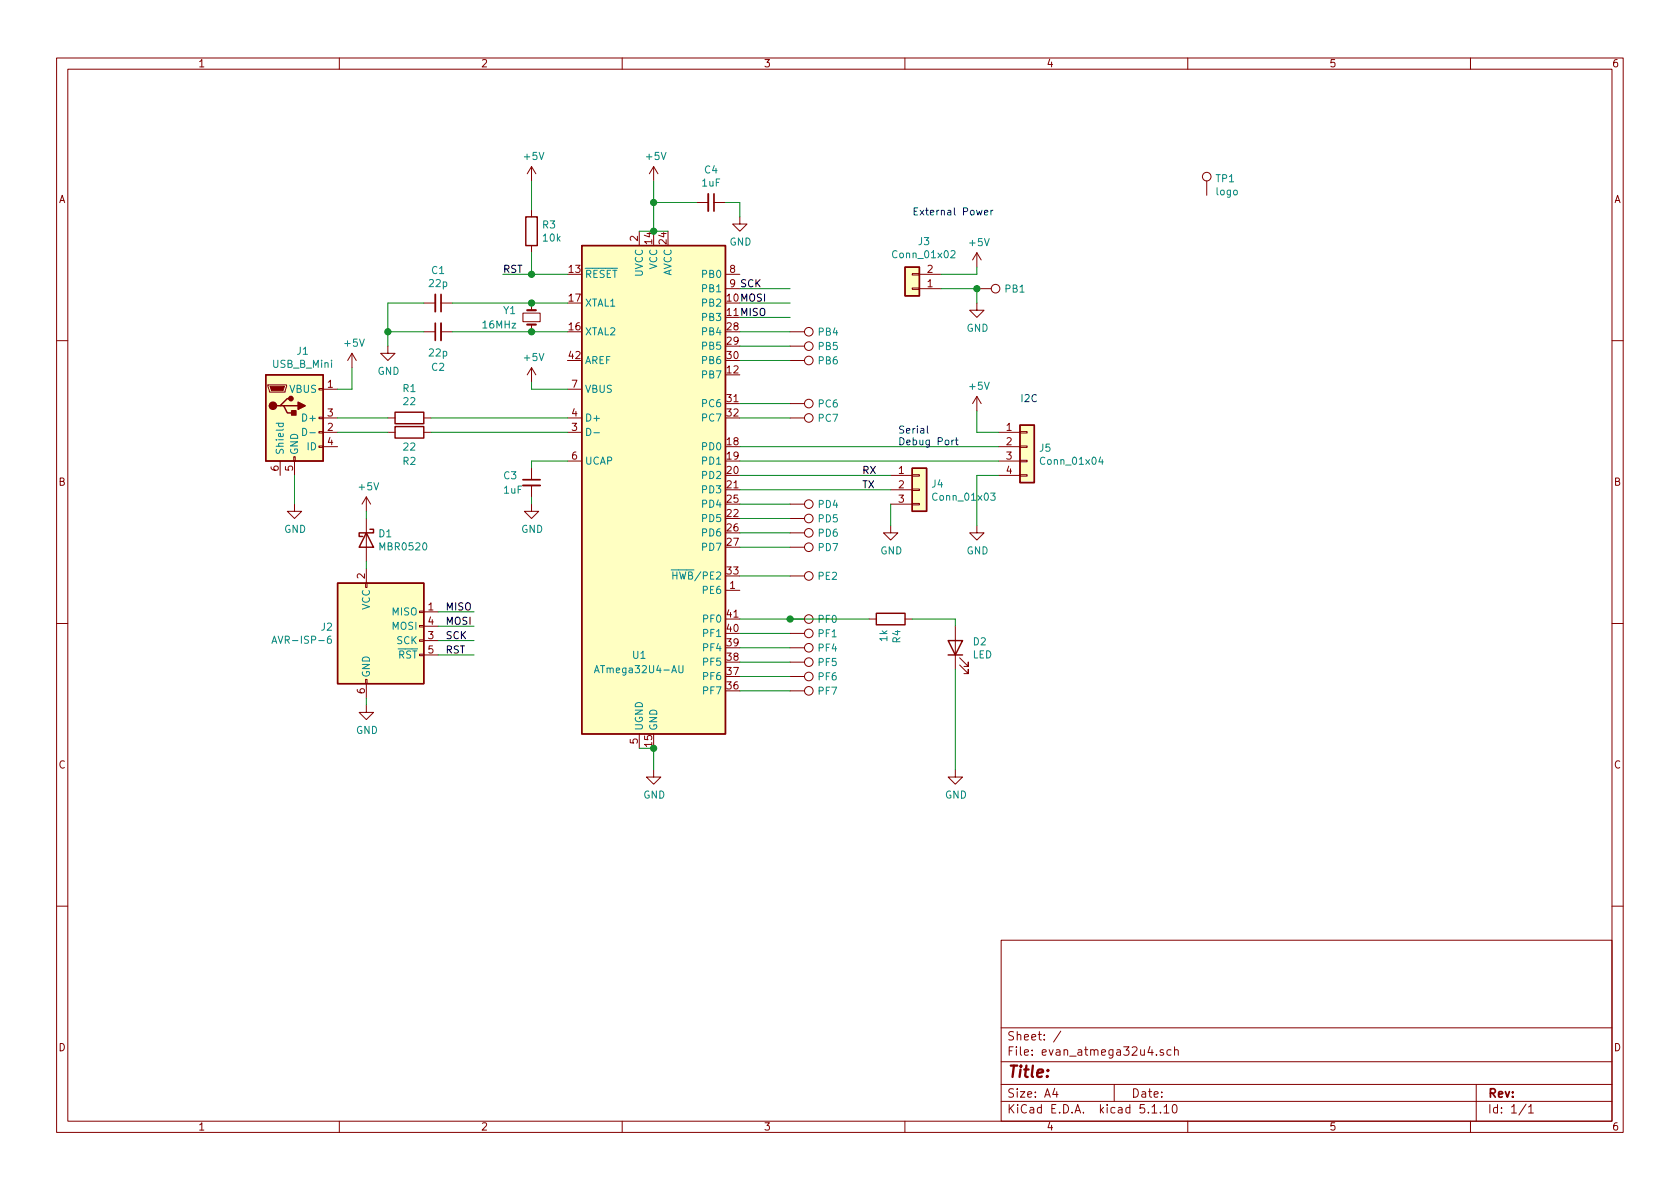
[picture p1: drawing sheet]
EESchema Schematic File Version 4
EELAYER 30 0
EELAYER END
$Descr A4 11693 8268
encoding utf-8
Sheet 1 1
Title ""
Date ""
Rev ""
Comp ""
Comment1 ""
Comment2 ""
Comment3 ""
Comment4 ""
$EndDescr
$Comp
L MCU_Microchip_ATmega:ATmega32U4-AU U1
U 1 1
P 4550 3400
F 0 "U1" H 4450 2250 50  0000 C CNN
F 1 "ATmega32U4-AU" H 4450 2150 50  0000 C CNN
F 2 "Package_QFP:TQFP-44_10x10mm_P0.8mm" H 4550 3400 50  0001 C CIN
F 3 "http://ww1.microchip.com/downloads/en/DeviceDoc/Atmel-7766-8-bit-AVR-ATmega16U4-32U4_Datasheet.pdf" H 4550 3400 50  0001 C CNN
	1    4550 3400
	1    0    0    -1  
$EndComp
$Comp
L Device:C_Small C2
U 1 1
P 3050 2300
F 0 "C2" V 2800 2300 50  0000 C CNN
F 1 "22p" V 2900 2300 50  0000 C CNN
F 2 "Capacitor_SMD:C_0805_2012Metric_Pad1.18x1.45mm_HandSolder" H 3050 2300 50  0001 C CNN
F 3 "~" H 3050 2300 50  0001 C CNN
	1    3050 2300
	0    -1   -1   0   
$EndComp
$Comp
L Device:Crystal_Small Y1
U 1 1
P 3700 2200
F 0 "Y1" V 3650 2000 50  0000 L CNN
F 1 "16MHz" V 3750 1850 50  0000 L CNN
F 2 "Crystal:Crystal_HC49-U_Vertical" H 3700 2200 50  0001 C CNN
F 3 "~" H 3700 2200 50  0001 C CNN
	1    3700 2200
	0    1    1    0   
$EndComp
$Comp
L Device:C_Small C1
U 1 1
P 3050 2100
F 0 "C1" V 2821 2100 50  0000 C CNN
F 1 "22p" V 2912 2100 50  0000 C CNN
F 2 "Capacitor_SMD:C_0805_2012Metric_Pad1.18x1.45mm_HandSolder" H 3050 2100 50  0001 C CNN
F 3 "~" H 3050 2100 50  0001 C CNN
	1    3050 2100
	0    1    1    0   
$EndComp
Wire Wire Line
	3150 2100 3700 2100
Wire Wire Line
	3700 2100 3950 2100
Connection ~ 3700 2100
Wire Wire Line
	3950 2300 3700 2300
Wire Wire Line
	3150 2300 3700 2300
Connection ~ 3700 2300
$Comp
L power:GND #PWR0101
U 1 1
P 2700 2400
F 0 "#PWR0101" H 2700 2150 50  0001 C CNN
F 1 "GND" H 2705 2227 50  0000 C CNN
F 2 "" H 2700 2400 50  0001 C CNN
F 3 "" H 2700 2400 50  0001 C CNN
	1    2700 2400
	1    0    0    -1  
$EndComp
Wire Wire Line
	2700 2400 2700 2300
Wire Wire Line
	2700 2300 2950 2300
Wire Wire Line
	2700 2300 2700 2100
Wire Wire Line
	2700 2100 2950 2100
Connection ~ 2700 2300
$Comp
L Device:R R3
U 1 1
P 3700 1600
F 0 "R3" H 3770 1646 50  0000 L CNN
F 1 "10k" H 3770 1555 50  0000 L CNN
F 2 "Resistor_SMD:R_0805_2012Metric_Pad1.20x1.40mm_HandSolder" V 3630 1600 50  0001 C CNN
F 3 "~" H 3700 1600 50  0001 C CNN
	1    3700 1600
	1    0    0    -1  
$EndComp
Wire Wire Line
	3700 1750 3700 1900
Wire Wire Line
	3700 1900 3950 1900
$Comp
L Connector:AVR-ISP-6 J2
U 1 1
P 2650 4450
F 0 "J2" H 2321 4546 50  0000 R CNN
F 1 "AVR-ISP-6" H 2321 4455 50  0000 R CNN
F 2 "Connector_IDC:IDC-Header_2x03_P2.54mm_Vertical" V 2400 4500 50  0001 C CNN
F 3 " ~" H 1375 3900 50  0001 C CNN
	1    2650 4450
	1    0    0    -1  
$EndComp
Wire Wire Line
	3050 4250 3300 4250
Wire Wire Line
	3050 4350 3300 4350
Wire Wire Line
	3050 4450 3300 4450
Wire Wire Line
	3050 4550 3300 4550
Text Label 3100 4450 0    50   ~ 0
SCK
Text Label 3100 4550 0    50   ~ 0
RST
Text Label 3100 4350 0    50   ~ 0
MOSI
Text Label 3100 4250 0    50   ~ 0
MISO
Text Label 3500 1900 0    50   ~ 0
RST
Wire Wire Line
	3700 1900 3500 1900
Connection ~ 3700 1900
$Comp
L Diode:MBR0520 D1
U 1 1
P 2550 3750
F 0 "D1" V 2504 3830 50  0000 L CNN
F 1 "MBR0520" V 2595 3830 50  0000 L CNN
F 2 "Diode_SMD:D_SOD-123" H 2550 3575 50  0001 C CNN
F 3 "http://www.mccsemi.com/up_pdf/MBR0520~MBR0580(SOD123).pdf" H 2550 3750 50  0001 C CNN
	1    2550 3750
	0    1    1    0   
$EndComp
Wire Wire Line
	2550 3950 2550 3900
$Comp
L power:+5V #PWR0102
U 1 1
P 2550 3550
F 0 "#PWR0102" H 2550 3400 50  0001 C CNN
F 1 "+5V" H 2565 3723 50  0000 C CNN
F 2 "" H 2550 3550 50  0001 C CNN
F 3 "" H 2550 3550 50  0001 C CNN
	1    2550 3550
	1    0    0    -1  
$EndComp
Wire Wire Line
	2550 3600 2550 3550
$Comp
L Device:R R1
U 1 1
P 2850 2900
F 0 "R1" V 2643 2900 50  0000 C CNN
F 1 "22" V 2734 2900 50  0000 C CNN
F 2 "Resistor_SMD:R_0805_2012Metric_Pad1.20x1.40mm_HandSolder" V 2780 2900 50  0001 C CNN
F 3 "~" H 2850 2900 50  0001 C CNN
	1    2850 2900
	0    1    1    0   
$EndComp
$Comp
L Device:R R2
U 1 1
P 2850 3000
F 0 "R2" V 3050 3000 50  0000 C CNN
F 1 "22" V 2950 3000 50  0000 C CNN
F 2 "Resistor_SMD:R_0805_2012Metric_Pad1.20x1.40mm_HandSolder" V 2780 3000 50  0001 C CNN
F 3 "~" H 2850 3000 50  0001 C CNN
	1    2850 3000
	0    1    1    0   
$EndComp
Wire Wire Line
	2350 2900 2700 2900
Wire Wire Line
	2350 3000 2700 3000
$Comp
L power:GND #PWR0103
U 1 1
P 2550 4900
F 0 "#PWR0103" H 2550 4650 50  0001 C CNN
F 1 "GND" H 2555 4727 50  0000 C CNN
F 2 "" H 2550 4900 50  0001 C CNN
F 3 "" H 2550 4900 50  0001 C CNN
	1    2550 4900
	1    0    0    -1  
$EndComp
$Comp
L power:GND #PWR0104
U 1 1
P 2050 3500
F 0 "#PWR0104" H 2050 3250 50  0001 C CNN
F 1 "GND" H 2055 3327 50  0000 C CNN
F 2 "" H 2050 3500 50  0001 C CNN
F 3 "" H 2050 3500 50  0001 C CNN
	1    2050 3500
	1    0    0    -1  
$EndComp
$Comp
L power:GND #PWR0105
U 1 1
P 4550 5350
F 0 "#PWR0105" H 4550 5100 50  0001 C CNN
F 1 "GND" H 4555 5177 50  0000 C CNN
F 2 "" H 4550 5350 50  0001 C CNN
F 3 "" H 4550 5350 50  0001 C CNN
	1    4550 5350
	1    0    0    -1  
$EndComp
$Comp
L power:+5V #PWR0106
U 1 1
P 4550 1250
F 0 "#PWR0106" H 4550 1100 50  0001 C CNN
F 1 "+5V" H 4565 1423 50  0000 C CNN
F 2 "" H 4550 1250 50  0001 C CNN
F 3 "" H 4550 1250 50  0001 C CNN
	1    4550 1250
	1    0    0    -1  
$EndComp
$Comp
L Device:C_Small C4
U 1 1
P 4950 1400
F 0 "C4" V 4721 1400 50  0000 C CNN
F 1 "1uF" V 4812 1400 50  0000 C CNN
F 2 "Capacitor_SMD:C_0805_2012Metric_Pad1.18x1.45mm_HandSolder" H 4950 1400 50  0001 C CNN
F 3 "~" H 4950 1400 50  0001 C CNN
	1    4950 1400
	0    1    1    0   
$EndComp
$Comp
L power:GND #PWR0107
U 1 1
P 5150 1500
F 0 "#PWR0107" H 5150 1250 50  0001 C CNN
F 1 "GND" H 5155 1327 50  0000 C CNN
F 2 "" H 5150 1500 50  0001 C CNN
F 3 "" H 5150 1500 50  0001 C CNN
	1    5150 1500
	1    0    0    -1  
$EndComp
Wire Wire Line
	5150 1500 5150 1400
Wire Wire Line
	5150 1400 5050 1400
Wire Wire Line
	2050 3500 2050 3300
Wire Wire Line
	2550 4900 2550 4850
$Comp
L power:+5V #PWR0108
U 1 1
P 2450 2550
F 0 "#PWR0108" H 2450 2400 50  0001 C CNN
F 1 "+5V" H 2465 2723 50  0000 C CNN
F 2 "" H 2450 2550 50  0001 C CNN
F 3 "" H 2450 2550 50  0001 C CNN
	1    2450 2550
	1    0    0    -1  
$EndComp
Wire Wire Line
	2350 2700 2450 2700
Wire Wire Line
	2450 2700 2450 2550
$Comp
L Device:C_Small C3
U 1 1
P 3700 3350
F 0 "C3" H 3500 3400 50  0000 L CNN
F 1 "1uF" H 3500 3300 50  0000 L CNN
F 2 "Capacitor_SMD:C_0805_2012Metric_Pad1.18x1.45mm_HandSolder" H 3700 3350 50  0001 C CNN
F 3 "~" H 3700 3350 50  0001 C CNN
	1    3700 3350
	1    0    0    -1  
$EndComp
Wire Wire Line
	3700 3250 3700 3200
Wire Wire Line
	3700 3200 3950 3200
$Comp
L power:GND #PWR0109
U 1 1
P 3700 3500
F 0 "#PWR0109" H 3700 3250 50  0001 C CNN
F 1 "GND" H 3705 3327 50  0000 C CNN
F 2 "" H 3700 3500 50  0001 C CNN
F 3 "" H 3700 3500 50  0001 C CNN
	1    3700 3500
	1    0    0    -1  
$EndComp
Wire Wire Line
	3700 3500 3700 3450
Text Label 5150 2000 0    50   ~ 0
SCK
Text Label 5150 2100 0    50   ~ 0
MOSI
Text Label 5150 2200 0    50   ~ 0
MISO
$Comp
L power:+5V #PWR0110
U 1 1
P 3700 1250
F 0 "#PWR0110" H 3700 1100 50  0001 C CNN
F 1 "+5V" H 3715 1423 50  0000 C CNN
F 2 "" H 3700 1250 50  0001 C CNN
F 3 "" H 3700 1250 50  0001 C CNN
	1    3700 1250
	1    0    0    -1  
$EndComp
Wire Wire Line
	3700 1450 3700 1250
Wire Wire Line
	4550 5350 4550 5200
Wire Wire Line
	4550 5200 4450 5200
Connection ~ 4550 5200
Wire Wire Line
	4550 1250 4550 1400
Wire Wire Line
	4450 1600 4550 1600
Connection ~ 4550 1600
Wire Wire Line
	4550 1600 4650 1600
Wire Wire Line
	4550 1400 4850 1400
Connection ~ 4550 1400
Wire Wire Line
	4550 1400 4550 1600
$Comp
L Connector:TestPoint PB4
U 1 1
P 5500 2300
F 0 "PB4" V 5500 2488 50  0000 L CNN
F 1 "TestPoint" V 5545 2488 50  0001 L CNN
F 2 "TestPoint:TestPoint_THTPad_D2.0mm_Drill1.0mm" H 5700 2300 50  0001 C CNN
F 3 "~" H 5700 2300 50  0001 C CNN
	1    5500 2300
	0    1    1    0   
$EndComp
$Comp
L Connector:TestPoint PB5
U 1 1
P 5500 2400
F 0 "PB5" V 5500 2588 50  0000 L CNN
F 1 "TestPoint" V 5545 2588 50  0001 L CNN
F 2 "TestPoint:TestPoint_THTPad_D2.0mm_Drill1.0mm" H 5700 2400 50  0001 C CNN
F 3 "~" H 5700 2400 50  0001 C CNN
	1    5500 2400
	0    1    1    0   
$EndComp
$Comp
L Connector:TestPoint PB6
U 1 1
P 5500 2500
F 0 "PB6" V 5500 2688 50  0000 L CNN
F 1 "TestPoint" V 5545 2688 50  0001 L CNN
F 2 "TestPoint:TestPoint_THTPad_D2.0mm_Drill1.0mm" H 5700 2500 50  0001 C CNN
F 3 "~" H 5700 2500 50  0001 C CNN
	1    5500 2500
	0    1    1    0   
$EndComp
$Comp
L Connector:TestPoint PC7
U 1 1
P 5500 2900
F 0 "PC7" V 5500 3088 50  0000 L CNN
F 1 "TestPoint" V 5545 3088 50  0001 L CNN
F 2 "TestPoint:TestPoint_THTPad_D2.0mm_Drill1.0mm" H 5700 2900 50  0001 C CNN
F 3 "~" H 5700 2900 50  0001 C CNN
	1    5500 2900
	0    1    1    0   
$EndComp
$Comp
L Connector:TestPoint PC6
U 1 1
P 5500 2800
F 0 "PC6" V 5500 2988 50  0000 L CNN
F 1 "TestPoint" V 5545 2988 50  0001 L CNN
F 2 "TestPoint:TestPoint_THTPad_D2.0mm_Drill1.0mm" H 5700 2800 50  0001 C CNN
F 3 "~" H 5700 2800 50  0001 C CNN
	1    5500 2800
	0    1    1    0   
$EndComp
$Comp
L Connector:TestPoint PD7
U 1 1
P 5500 3800
F 0 "PD7" V 5500 3988 50  0000 L CNN
F 1 "TestPoint" V 5545 3988 50  0001 L CNN
F 2 "TestPoint:TestPoint_THTPad_D2.0mm_Drill1.0mm" H 5700 3800 50  0001 C CNN
F 3 "~" H 5700 3800 50  0001 C CNN
	1    5500 3800
	0    1    1    0   
$EndComp
$Comp
L Connector:TestPoint PD4
U 1 1
P 5500 3500
F 0 "PD4" V 5500 3688 50  0000 L CNN
F 1 "TestPoint" V 5545 3688 50  0001 L CNN
F 2 "TestPoint:TestPoint_THTPad_D2.0mm_Drill1.0mm" H 5700 3500 50  0001 C CNN
F 3 "~" H 5700 3500 50  0001 C CNN
	1    5500 3500
	0    1    1    0   
$EndComp
$Comp
L Connector:TestPoint PD5
U 1 1
P 5500 3600
F 0 "PD5" V 5500 3788 50  0000 L CNN
F 1 "TestPoint" V 5545 3788 50  0001 L CNN
F 2 "TestPoint:TestPoint_THTPad_D2.0mm_Drill1.0mm" H 5700 3600 50  0001 C CNN
F 3 "~" H 5700 3600 50  0001 C CNN
	1    5500 3600
	0    1    1    0   
$EndComp
$Comp
L Connector:TestPoint PD6
U 1 1
P 5500 3700
F 0 "PD6" V 5500 3888 50  0000 L CNN
F 1 "TestPoint" V 5545 3888 50  0001 L CNN
F 2 "TestPoint:TestPoint_THTPad_D2.0mm_Drill1.0mm" H 5700 3700 50  0001 C CNN
F 3 "~" H 5700 3700 50  0001 C CNN
	1    5500 3700
	0    1    1    0   
$EndComp
$Comp
L Connector:TestPoint PE2
U 1 1
P 5500 4000
F 0 "PE2" V 5500 4188 50  0000 L CNN
F 1 "TestPoint" V 5545 4188 50  0001 L CNN
F 2 "TestPoint:TestPoint_THTPad_D2.0mm_Drill1.0mm" H 5700 4000 50  0001 C CNN
F 3 "~" H 5700 4000 50  0001 C CNN
	1    5500 4000
	0    1    1    0   
$EndComp
$Comp
L Connector:TestPoint PF5
U 1 1
P 5500 4600
F 0 "PF5" V 5500 4788 50  0000 L CNN
F 1 "TestPoint" V 5545 4788 50  0001 L CNN
F 2 "TestPoint:TestPoint_THTPad_D2.0mm_Drill1.0mm" H 5700 4600 50  0001 C CNN
F 3 "~" H 5700 4600 50  0001 C CNN
	1    5500 4600
	0    1    1    0   
$EndComp
$Comp
L Connector:TestPoint PF0
U 1 1
P 5500 4300
F 0 "PF0" V 5500 4488 50  0000 L CNN
F 1 "TestPoint" V 5545 4488 50  0001 L CNN
F 2 "TestPoint:TestPoint_THTPad_D2.0mm_Drill1.0mm" H 5700 4300 50  0001 C CNN
F 3 "~" H 5700 4300 50  0001 C CNN
	1    5500 4300
	0    1    1    0   
$EndComp
$Comp
L Connector:TestPoint PF1
U 1 1
P 5500 4400
F 0 "PF1" V 5500 4588 50  0000 L CNN
F 1 "TestPoint" V 5545 4588 50  0001 L CNN
F 2 "TestPoint:TestPoint_THTPad_D2.0mm_Drill1.0mm" H 5700 4400 50  0001 C CNN
F 3 "~" H 5700 4400 50  0001 C CNN
	1    5500 4400
	0    1    1    0   
$EndComp
$Comp
L Connector:TestPoint PF4
U 1 1
P 5500 4500
F 0 "PF4" V 5500 4688 50  0000 L CNN
F 1 "TestPoint" V 5545 4688 50  0001 L CNN
F 2 "TestPoint:TestPoint_THTPad_D2.0mm_Drill1.0mm" H 5700 4500 50  0001 C CNN
F 3 "~" H 5700 4500 50  0001 C CNN
	1    5500 4500
	0    1    1    0   
$EndComp
$Comp
L Connector:TestPoint PF6
U 1 1
P 5500 4700
F 0 "PF6" V 5500 4888 50  0000 L CNN
F 1 "TestPoint" V 5545 4888 50  0001 L CNN
F 2 "TestPoint:TestPoint_THTPad_D2.0mm_Drill1.0mm" H 5700 4700 50  0001 C CNN
F 3 "~" H 5700 4700 50  0001 C CNN
	1    5500 4700
	0    1    1    0   
$EndComp
$Comp
L Connector:TestPoint PF7
U 1 1
P 5500 4800
F 0 "PF7" V 5500 4988 50  0000 L CNN
F 1 "TestPoint" V 5545 4988 50  0001 L CNN
F 2 "TestPoint:TestPoint_THTPad_D2.0mm_Drill1.0mm" H 5700 4800 50  0001 C CNN
F 3 "~" H 5700 4800 50  0001 C CNN
	1    5500 4800
	0    1    1    0   
$EndComp
Wire Wire Line
	5150 2000 5500 2000
Wire Wire Line
	5150 2100 5500 2100
Wire Wire Line
	5150 2200 5500 2200
Wire Wire Line
	5500 2300 5150 2300
Wire Wire Line
	5500 2400 5150 2400
Wire Wire Line
	5500 2500 5150 2500
Wire Wire Line
	5500 2800 5150 2800
Wire Wire Line
	5500 2900 5150 2900
Wire Wire Line
	5500 3500 5150 3500
Wire Wire Line
	5500 3600 5150 3600
Wire Wire Line
	5500 3700 5150 3700
Wire Wire Line
	5500 3800 5150 3800
Wire Wire Line
	5500 4000 5150 4000
Wire Wire Line
	5500 4400 5150 4400
Wire Wire Line
	5500 4500 5150 4500
Wire Wire Line
	5500 4600 5150 4600
Wire Wire Line
	5500 4700 5150 4700
Wire Wire Line
	5500 4800 5150 4800
$Comp
L Connector_Generic:Conn_01x02 J3
U 1 1
P 6350 2000
F 0 "J3" H 6268 1675 50  0000 C CNN
F 1 "Conn_01x02" H 6268 1766 50  0000 C CNN
F 2 "Connector_Molex:Molex_KK-254_AE-6410-02A_1x02_P2.54mm_Vertical" H 6350 2000 50  0001 C CNN
F 3 "~" H 6350 2000 50  0001 C CNN
	1    6350 2000
	-1   0    0    1   
$EndComp
$Comp
L power:+5V #PWR0111
U 1 1
P 6800 1850
F 0 "#PWR0111" H 6800 1700 50  0001 C CNN
F 1 "+5V" H 6815 2023 50  0000 C CNN
F 2 "" H 6800 1850 50  0001 C CNN
F 3 "" H 6800 1850 50  0001 C CNN
	1    6800 1850
	1    0    0    -1  
$EndComp
$Comp
L power:GND #PWR0112
U 1 1
P 6800 2100
F 0 "#PWR0112" H 6800 1850 50  0001 C CNN
F 1 "GND" H 6805 1927 50  0000 C CNN
F 2 "" H 6800 2100 50  0001 C CNN
F 3 "" H 6800 2100 50  0001 C CNN
	1    6800 2100
	1    0    0    -1  
$EndComp
Wire Wire Line
	6800 2100 6800 2000
Wire Wire Line
	6800 2000 6550 2000
Wire Wire Line
	6550 1900 6800 1900
Wire Wire Line
	6800 1900 6800 1850
$Comp
L power:+5V #PWR0113
U 1 1
P 3700 2650
F 0 "#PWR0113" H 3700 2500 50  0001 C CNN
F 1 "+5V" H 3715 2823 50  0000 C CNN
F 2 "" H 3700 2650 50  0001 C CNN
F 3 "" H 3700 2650 50  0001 C CNN
	1    3700 2650
	1    0    0    -1  
$EndComp
Wire Wire Line
	3950 2700 3700 2700
Wire Wire Line
	3700 2700 3700 2650
$Comp
L Connector_Generic:Conn_01x03 J4
U 1 1
P 6400 3400
F 0 "J4" H 6480 3442 50  0000 L CNN
F 1 "Conn_01x03" H 6480 3351 50  0000 L CNN
F 2 "Connector_Molex:Molex_KK-254_AE-6410-03A_1x03_P2.54mm_Vertical" H 6400 3400 50  0001 C CNN
F 3 "~" H 6400 3400 50  0001 C CNN
	1    6400 3400
	1    0    0    -1  
$EndComp
$Comp
L power:GND #PWR0114
U 1 1
P 6200 3650
F 0 "#PWR0114" H 6200 3400 50  0001 C CNN
F 1 "GND" H 6205 3477 50  0000 C CNN
F 2 "" H 6200 3650 50  0001 C CNN
F 3 "" H 6200 3650 50  0001 C CNN
	1    6200 3650
	1    0    0    -1  
$EndComp
Wire Wire Line
	6200 3650 6200 3500
Wire Wire Line
	5150 3400 6200 3400
Wire Wire Line
	5150 3300 6200 3300
Text Label 6000 3300 0    50   ~ 0
RX
Text Label 6000 3400 0    50   ~ 0
TX
Text Notes 6250 3100 0    50   ~ 0
Serial\nDebug Port
$Comp
L Connector:USB_B_Mini J1
U 1 1
P 2050 2900
F 0 "J1" H 2107 3367 50  0000 C CNN
F 1 "USB_B_Mini" H 2107 3276 50  0000 C CNN
F 2 "Connector_USB:USB_Mini-B_Wuerth_65100516121_Horizontal" H 2200 2850 50  0001 C CNN
F 3 "~" H 2200 2850 50  0001 C CNN
	1    2050 2900
	1    0    0    -1  
$EndComp
Text Notes 6350 1500 0    50   ~ 0
External Power
$Comp
L Connector_Generic:Conn_01x04 J5
U 1 1
P 7150 3100
F 0 "J5" H 7230 3092 50  0000 L CNN
F 1 "Conn_01x04" H 7230 3001 50  0000 L CNN
F 2 "Connector_Molex:Molex_KK-254_AE-6410-04A_1x04_P2.54mm_Vertical" H 7150 3100 50  0001 C CNN
F 3 "~" H 7150 3100 50  0001 C CNN
	1    7150 3100
	1    0    0    -1  
$EndComp
$Comp
L power:GND #PWR0115
U 1 1
P 6800 3650
F 0 "#PWR0115" H 6800 3400 50  0001 C CNN
F 1 "GND" H 6805 3477 50  0000 C CNN
F 2 "" H 6800 3650 50  0001 C CNN
F 3 "" H 6800 3650 50  0001 C CNN
	1    6800 3650
	1    0    0    -1  
$EndComp
Wire Wire Line
	6800 3650 6800 3300
Wire Wire Line
	6800 3300 6950 3300
$Comp
L power:+5V #PWR0116
U 1 1
P 6800 2850
F 0 "#PWR0116" H 6800 2700 50  0001 C CNN
F 1 "+5V" H 6815 3023 50  0000 C CNN
F 2 "" H 6800 2850 50  0001 C CNN
F 3 "" H 6800 2850 50  0001 C CNN
	1    6800 2850
	1    0    0    -1  
$EndComp
Wire Wire Line
	6800 2850 6800 3000
Wire Wire Line
	6800 3000 6950 3000
Wire Wire Line
	5150 3100 6950 3100
Wire Wire Line
	5150 3200 6950 3200
Text Notes 7100 2800 0    50   ~ 0
I2C
$Comp
L Connector:TestPoint PB1
U 1 1
P 6800 2000
F 0 "PB1" V 6800 2188 50  0000 L CNN
F 1 "TestPoint" V 6845 2188 50  0001 L CNN
F 2 "TestPoint:TestPoint_THTPad_D2.0mm_Drill1.0mm" H 7000 2000 50  0001 C CNN
F 3 "~" H 7000 2000 50  0001 C CNN
	1    6800 2000
	0    1    1    0   
$EndComp
Connection ~ 6800 2000
$Comp
L Device:LED D2
U 1 1
P 6650 4500
F 0 "D2" V 6689 4382 50  0000 R CNN
F 1 "LED" V 6598 4382 50  0000 R CNN
F 2 "LED_THT:LED_D3.0mm" H 6650 4500 50  0001 C CNN
F 3 "~" H 6650 4500 50  0001 C CNN
	1    6650 4500
	0    -1   -1   0   
$EndComp
Wire Wire Line
	5150 4300 5500 4300
Connection ~ 5500 4300
Wire Wire Line
	5500 4300 6050 4300
Wire Wire Line
	6650 4300 6650 4350
Wire Wire Line
	6350 4300 6650 4300
$Comp
L power:GND #PWR0117
U 1 1
P 6650 5350
F 0 "#PWR0117" H 6650 5100 50  0001 C CNN
F 1 "GND" H 6655 5177 50  0000 C CNN
F 2 "" H 6650 5350 50  0001 C CNN
F 3 "" H 6650 5350 50  0001 C CNN
	1    6650 5350
	1    0    0    -1  
$EndComp
Wire Wire Line
	6650 5350 6650 4650
$Comp
L Device:R R4
U 1 1
P 6200 4300
F 0 "R4" H 6270 4346 50  0000 L CNN
F 1 "1k" H 6270 4255 50  0000 L CNN
F 2 "Resistor_SMD:R_0805_2012Metric_Pad1.20x1.40mm_HandSolder" V 6130 4300 50  0001 C CNN
F 3 "~" H 6200 4300 50  0001 C CNN
	1    6200 4300
	0    1    1    0   
$EndComp
Wire Wire Line
	3000 2900 3950 2900
Wire Wire Line
	3000 3000 3950 3000
$Comp
L Connector:TestPoint TP1
U 1 1
P 8400 1350
F 0 "TP1" H 8458 1468 50  0000 L CNN
F 1 "logo" H 8458 1377 50  0000 L CNN
F 2 "evan_atmega32u4:phil" H 8600 1350 50  0001 C CNN
F 3 "~" H 8600 1350 50  0001 C CNN
	1    8400 1350
	1    0    0    -1  
$EndComp
$EndSCHEMATC
